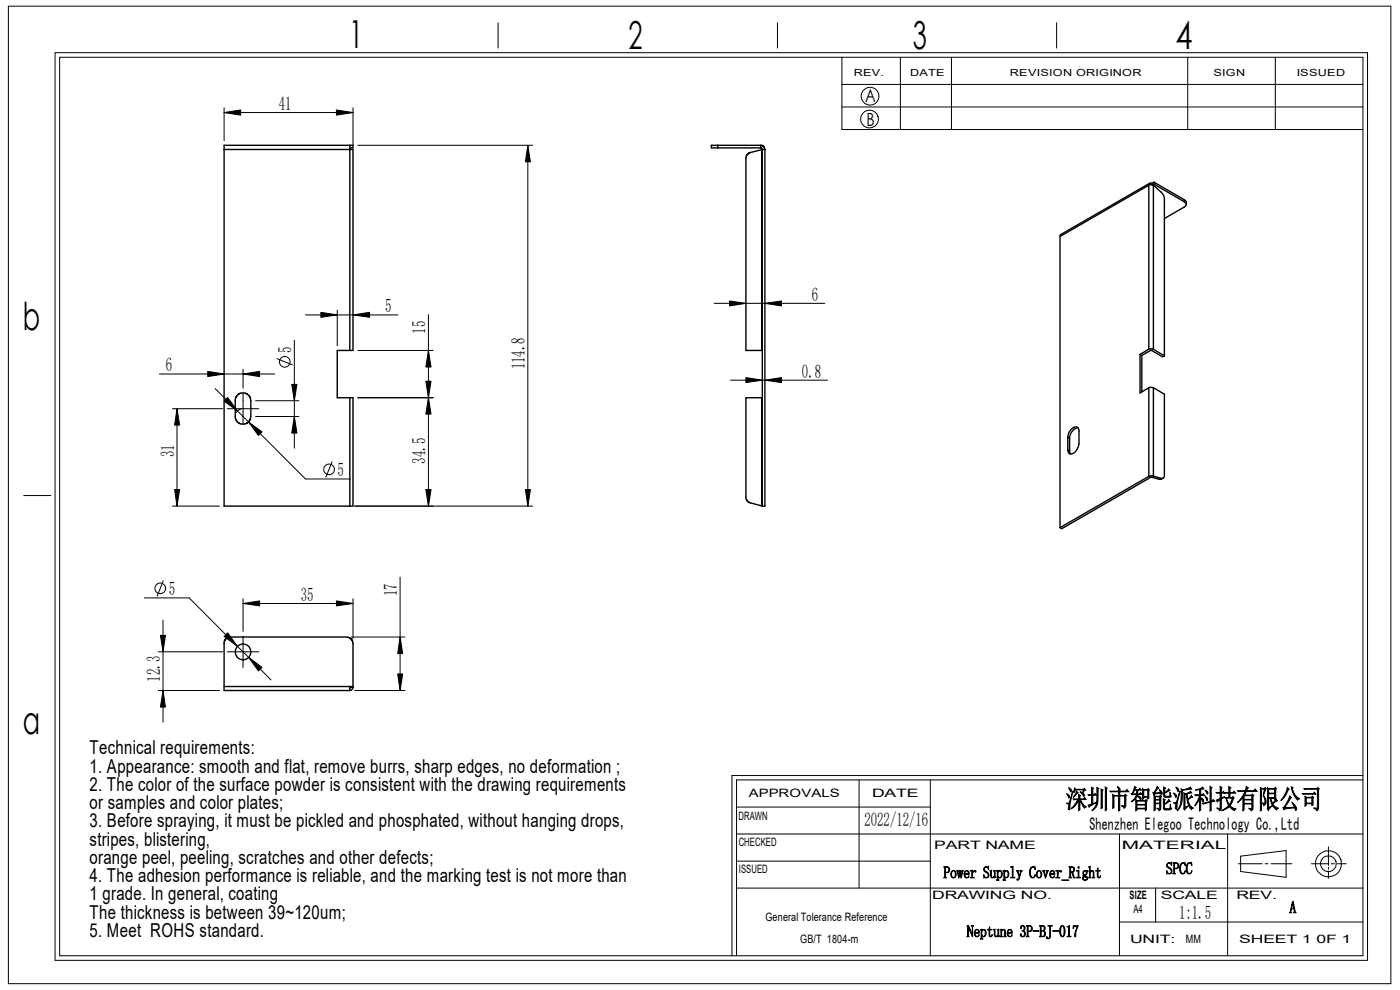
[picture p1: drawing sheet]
<svg xmlns="http://www.w3.org/2000/svg" width="297mm" height="210mm" viewBox="0 0 297 210" stroke-linecap="round" stroke-linejoin="round" font-family="sans-serif">
<g fill="none" stroke="#000" stroke-width=".21">
<path d="M1.8 1.3h293.3v207.4h-293.3zM11.7 11.2h278.4v192.5h-278.4zM12.7 12.1h276.4v190.6h-276.4zM105.7 4.8v5.4M164.9 4.8v5.4M178.6 17.9h110.5M178.6 12.1v15.4h110.5M191 12.1v15.4M201.8 12.1v15.4M224.2 4.8v5.4M252 12.1v15.4M270.6 12.1v15.4"/>
<path d="M47.5 23.9l3.6-.6v1.1zM47.5 23.9h27.4M47.5 22.9v6.9M71.4 23.3l3.5 .6-3.5 .5zM74.9 22.9v7.8M75.9 30.8h37.1M112 30.8l.5 3.5h-1zM112 30.8v76.6M178.6 22.7h110.5M33.8 79.3h24.5M44.1 78.8l3.4 .5-3.4 .6zM51.6 79.3l3.5-.5v1.1z"/>
<path d="M51.6 78.3v4M58.8 76.1l3.2 1.3M62.4 72.2v22.9M64.8 66.8h19.6M68.1 66.3l3.4 .5-3.4 .5zM71.5 65.8v7.6M74.9 66.8l3.5-.5v1zM75.9 74.3h16M90.9 74.3l.5 3.6h-1.1zM90.9 66.7v40.7M151.5 64.3h23.5M154.8 63.8l3.4 .5-3.4 .6z"/>
<path d="M162.3 64.3l3.5-.5v1.1zM36.6 86.7h10.6M37.5 86.7l.6 3.5h-1.1zM37.5 86.7v20.7M45.6 82.4l19.2 19.2h9.5M47.5 85.1l.8-.8 2.1 2.9zM48.2 86.7h6.7M51.1 86.7l-.4 .2-.6 .6M51.6 83.4v6.6M52.7 89.5l2.9 2.1-.8 .8zM54.2 88.3h9.2M54.2 85h9.2"/>
<path d="M61.9 81.5h1.1l-.6 3.5zM62.4 88.3l.6 3.6h-1.1zM70.4 98l-1.3 3.2M75.9 84.4h16M90.3 80.9h1.1l-.5 3.5zM90.9 84.4l.5 3.4h-1.1zM155 80.6h20.6M158.2 80.1l3.5 .5-3.5 .6zM162.3 80.6l3.5-.5v1.1zM5 105.1h5.8M36.6 107.4h10M37 103.8h1.1l-.6 3.6z"/>
<path d="M75.2 107.4h37.8M90.3 103.8h1.1l-.5 3.6zM111.5 103.8h1l-.5 3.6zM30.6 126.8h9.5l17.4 17.4M33.6 138.3h13.6M34 134.8h1.1l-.5 3.5zM34.6 131.5v21.7M34.6 123.2l-1.2 3.2M47.5 135l.8-.8 2.1 2.9zM48.2 138.3h6.7M51.6 128l3.5-.5v1zM51.6 127v6.9"/>
<path d="M51.6 135v6.6M51.6 128h23.3M52.7 139.4l2.9 2.2-.8 .7zM71.4 127.5l3.5 .5-3.5 .5zM74.5 135.1h11.4M74.9 127v8.5M84.9 135.1l.5 3.5h-1zM84.9 122.4v24.1M33.6 146.5h13M34.6 146.5l.5 3.5h-1.1zM75.2 146.5h10.7M84.4 143h1l-.5 3.5z"/>
<path d="M156.3 171.2h41.1M156.3 176.9h132.8M182.2 165.4v23M197.4 165.4v37.3M237.5 176.9v25.8M260.4 176.9v25.8M281.8 179.6v4M289.1 165.4h-132.8v37.3M289.1 164.5h-133.8v38.2M156.3 182.7h41.1M156.3 188.4h132.8M237.5 195.6h51.6"/>
<path d="M245.2 188.4v7.2M262.7 183.2h5.1M263.2 181.6l9.6-1.2v5.7l-9.6-1.2zM268.4 183.2h.6M269.7 183.2h4.4M278.2 183.2h3.6M281.8 184v.4M281.8 184.7v1.6M282.4 183.2h.7M283.7 183.2h1.9"/>
<circle cx="184.5" cy="25.3" r="1.89"/>
<circle cx="184.6" cy="20.4" r="1.88"/>
<circle cx="60.4" cy="76.7" r="1.14"/>
<circle cx="69.8" cy="99.6" r="1.14"/>
<circle cx="34" cy="124.8" r="1.14"/>
<circle cx="281.8" cy="183.2" r="1.68"/>
<circle cx="281.8" cy="183.2" r="2.78"/>
</g>
<g fill="none" stroke="#000" stroke-width=".3">
<path d="M47.5 31.7h26.7M47.5 31.7v75.7h26.7M74.2 31.7l.7 .1v42.5h-.7M74.2 31.4h.7v-.6h-27.4v.9M74.2 30.8v.9M74.2 31.7v42.6M152.3 30.8h-1.4v.6h1.4M152.3 30.8h9.1M152.3 31.4h9.1M152.3 30.8v.6M158.2 33.7v40.6h3.4M161.4 30.8l.5 .2 .4 .7"/>
<path d="M161.4 31.4h.2l.1 .3M161.4 30.8v.6M161.6 31.8l-2.7 .6-.5 .6-.2 .7M161.6 31.8v42.5M161.7 31.7l-.1 .1M161.7 31.7h.6M161.7 31.7v75.7M162.3 31.7v75.7h-.6M243.7 39.3l.5-.1 .5 .1M243.7 39.3v34.8M243.7 39.3l-18.8 10.9M243.9 38.9l-18.9 10.8-.1 .5"/>
<path d="M244.3 38.9a.4 .4 0 0 0-.4 0 .4 .4 0 0 0-.2 .4M244.3 38.9v.3M244.7 39.3l1.6 1.5a1.93 1.93 0 0 1 .7 1.4v33.3M244.7 39.3v34.8M244.8 39.1l-.3 .1M244.8 39.1l6.4 3.7M244.8 38.7v.4M244.8 38.7l6.4 3.7M244.8 38.7l-.5 .2M224.9 50.2v61.7M251.2 42.8a.57 .57 0 0 1 .5 .5 .57 .57 0 0 1-.5 .6l-4.2 2.5M251.2 42.4l.4 .4 .1 .5"/>
<path d="M251.2 42.4v.4M74.2 74.3h-2.7v10.1h2.7M161.6 74.3h.1M241.9 75.2v8.2l1.8-1.1M241.9 75.2l.3 .2M242.2 75.4l2.1-1.1 2.3 1.4 .4-.2M242.2 75.4v7.7M243.7 74.1h1M243.7 74.1l-1.8 1.1M244.7 74.1l2.3 1.4M50.2 84l.8-.6h.9l.6 .2 .6 .9 .1 4.2-.3 .6-.8 .6-1.3-.1-.6-.5-.2-.4-.1-4.3zM74.2 84.4h.7v22.9l-.7 .1"/>
<path d="M74.2 84.4v23M161.6 84.4h.1M161.6 84.4h-3.4v21.3l.4 .6 .6 .4M161.6 84.4v22.9M226.5 92.8a2.2 2.2 0 0 1 1.9-2.2l.4 .2 .1 .6v2.7a2.1 2.1 0 0 1-2 2.2l-.2-.3-.2-.5M226.5 92.8v2.7M226.5 95.5l.4 .2M226.5 92.8l.4 .2M226.9 95.7l.2 .6M226.9 93v2.7M228.7 90.8a2.25 2.25 0 0 0-1.8 2.2M243.7 82.3h1"/>
<path d="M243.7 82.3v18.7M244.7 82.3l2.3 1.3v17.2a.56 .56 0 0 1-.7 .7M244.7 82.3v18.7M159.3 106.7l2.3 .6M161.6 107.3l.1 .1M243.7 101l.4 .3M243.7 101l-18.8 10.9M244.1 101.3l-18.8 10.8-.4-.2M244.3 101.2l-.2 .1M244.3 101.2l1.7 .5M244.7 101l-.5-.1-.5 .1M244.7 101l-.4 .2"/>
<path d="M244.7 101l1.6 .5M246.3 101.5l-.3 .2M246.8 101.4l-.8 .3M73.6 135.1l-25.3 .1-.4 .3-.4 .6v9.5M73.6 135.2l.8 .3 .4 .4 .1 .6v9.3M47.5 145.6v.9h26.7M47.5 145.6h27.4M74.2 145.6v.9M74.3 145.8l-.1 .1M74.3 145.8h.6M74.3 145.6v.2M74.9 145.8a.73 .73 0 0 1-.7 .7"/>
<circle cx="51.6" cy="138.3" r="1.67"/>
</g>
<g fill="#000">
<path d="M47.5 23.9l3.6-.6v1.1zM71.4 23.3l3.5 .6-3.5 .5zM112 30.8l.5 3.5h-1zM44.1 78.8l3.4 .5-3.4 .6zM51.6 79.3l3.5-.5v1.1zM68.1 66.3l3.4 .5-3.4 .5zM74.9 66.8l3.5-.5v1zM90.9 74.3l.5 3.6h-1.1zM154.8 63.8l3.4 .5-3.4 .6zM162.3 64.3l3.5-.5v1.1zM37.5 86.7l.6 3.5h-1.1zM47.5 85.1l.8-.8 2.1 2.9z"/>
<path d="M52.7 89.5l2.9 2.1-.8 .8zM62.4 88.3l.6 3.6h-1.1zM61.9 81.5h1.1l-.6 3.5zM90.9 84.4l.5 3.4h-1.1zM90.3 80.9h1.1l-.5 3.5zM158.2 80.1l3.5 .5-3.5 .6zM162.3 80.6l3.5-.5v1.1zM37 103.8h1.1l-.6 3.6zM90.3 103.8h1.1l-.5 3.6zM111.5 103.8h1l-.5 3.6zM34 134.8h1.1l-.5 3.5zM47.5 135l.8-.8 2.1 2.9z"/>
<path d="M51.6 128l3.5-.5v1zM52.7 139.4l2.9 2.2-.8 .7zM71.4 127.5l3.5 .5-3.5 .5zM84.9 135.1l.5 3.5h-1zM34.6 146.5l.5 3.5h-1.1zM84.4 143h1l-.5 3.5z"/>
</g>
<g font-size="8.2">
<text x="74.1" y="10.2">1</text>
<text x="133.3" y="10.4">2</text>
<text x="193.7" y="10.5">3</text>
<text x="249.4" y="10.5">4</text>
<text x="4.8" y="70">b</text>
<text x="4.9" y="155.7">a</text>
</g>
<text font-size="5.6" x="226.1" y="171.4">深圳市智能派科技有限公司</text>
<g font-size="4.1">
<text x="19" y="160">Technical requirements:</text>
<text x="19" y="163.9">1. Appearance: smooth and flat, remove burrs, sharp edges, no deformation ;</text>
<text x="19" y="167.8">2. The color of the surface powder is consistent with the drawing requirements</text>
<text x="19" y="171.6">or samples and color plates;</text>
<text x="19" y="175.5">3. Before spraying, it must be pickled and phosphated, without hanging drops,</text>
<text x="19" y="179.4">stripes, blistering,</text>
<text x="19" y="183.3">orange peel, peeling, scratches and other defects;</text>
<text x="19" y="187.2">4. The adhesion performance is reliable, and the marking test is not more than</text>
<text x="19" y="191">1 grade. In general, coating</text>
<text x="19" y="194.9">The thickness is between 39~120um;</text>
<text x="19" y="198.8">5. Meet ROHS standard.</text>
</g>
<g font-size="4">
<text x="59.1" y="23.3">41</text>
<text x="172.3" y="63.8">6</text>
<text x="81.7" y="66.3">5</text>
<text x="90.3" y="70.8" transform="rotate(-90 90.3 70.8)">15</text>
<text x="61.8" y="74.9" transform="rotate(-90 61.8 74.9)">5</text>
<text x="35.2" y="78.8">6</text>
<text x="111.3" y="78.4" transform="rotate(-90 111.3 78.4)">114.8</text>
<text x="170.1" y="80.1">0.8</text>
<text x="36.9" y="97" transform="rotate(-90 36.9 97)">31</text>
<text x="71.6" y="101">5</text>
<text x="90.3" y="98.3" transform="rotate(-90 90.3 98.3)">34.5</text>
<text x="35.8" y="126.3">5</text>
<text x="63.8" y="127.5">35</text>
<text x="84.2" y="126.5" transform="rotate(-90 84.2 126.5)">17</text>
<text x="34" y="144.6" transform="rotate(-90 34 144.6)">12.3</text>
<text x="183.4" y="175.3">2022/12/16</text>
<text x="250.1" y="194.9">1:1.5</text>
</g>
<g font-size="3.9">
<text x="183.6" y="21.6">A</text>
<text x="183.8" y="26.6">B</text>
<text x="231.1" y="176">Shenzhen Elegoo Technology Co.,Ltd</text>
</g>
<g font-size="3.5">
<text x="247.4" y="185.4">SPCC</text>
<text x="200.2" y="186.3">Power Supply Cover_Right</text>
<text x="273.6" y="193.7">A</text>
<text x="205.1" y="198.8">Neptune 3P-BJ-017</text>
</g>
<g font-size="2.5">
<text x="156.7" y="173.9">DRAWN</text>
<text x="158.8" y="169.2">APPROVALS</text>
<text x="185" y="169.2">DATE</text>
<text x="156.7" y="179.4">CHECKED</text>
<text x="156.8" y="185.1">ISSUED</text>
<text x="198.2" y="180.1">PART NAME</text>
<text x="238" y="180.1">MATERIAL</text>
<text x="197.7" y="190.7">DRAWING NO.</text>
<text x="239.6" y="190.7">SIZE</text>
<text x="246.3" y="190.7">SCALE</text>
<text x="262.3" y="190.7">REV.</text>
<text x="162.4" y="195.3">General Tolerance Reference</text>
<text x="240.5" y="193.8">A4</text>
<text x="169.8" y="199.9">GB/T 1804-m</text>
<text x="239.7" y="199.9">UNIT:</text>
<text x="251.5" y="199.9">MM</text>
<text x="262.9" y="199.9">SHEET 1</text>
<text x="279.3" y="199.9">0F 1</text>
</g>
<g font-size="2.1">
<text x="181.1" y="16.1">REV.</text>
<text x="193.1" y="16.1">DATE</text>
<text x="214.2" y="16.1">REVISION ORIGINOR</text>
<text x="257.4" y="16.1">SIGN</text>
<text x="275.1" y="16.1">ISSUED</text>
</g>
</svg>
